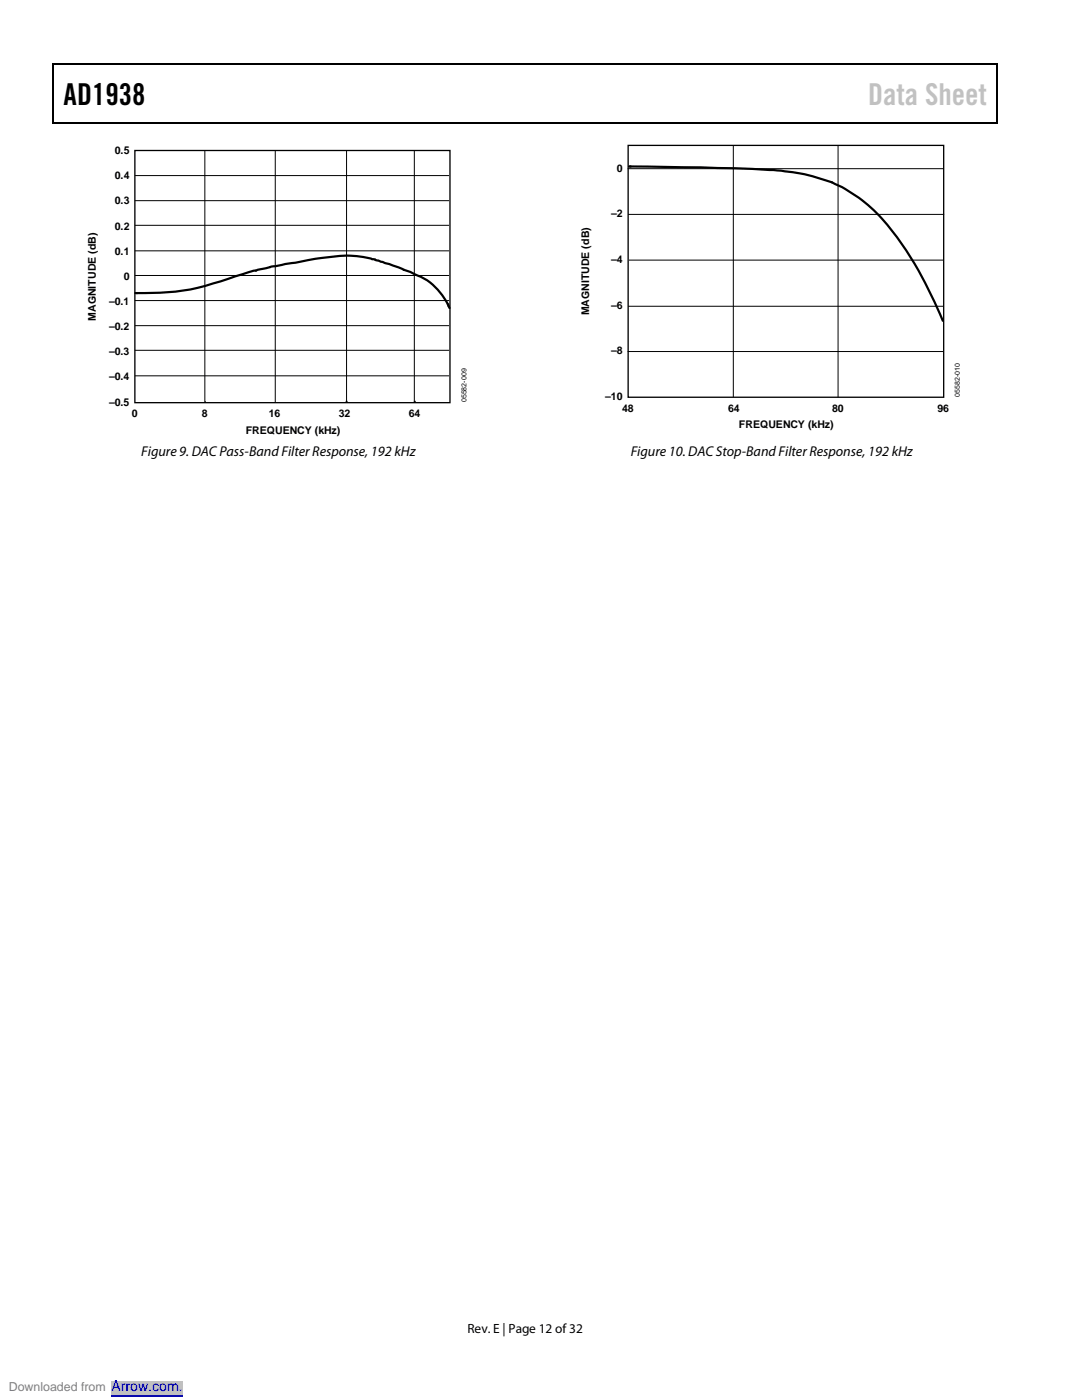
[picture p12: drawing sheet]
<svg xmlns="http://www.w3.org/2000/svg" width="216mm" height="279mm" viewBox="0 0 216 279" stroke-linecap="round" stroke-linejoin="round" font-family="sans-serif">
<path d="M10.5 12.7h.3v1h-.3zM10.5 12.7h.3v.3h-.3zM133.3 12.7h.3v.3h-.3zM198.8 12.7h.2v1h-.2zM198.8 12.7h.2v.3h-.2zM10.5 24.4h.3v.2h-.3zM133.1 24.4h.2v.2h-.2zM198.8 24.4h.2v.2h-.2z" fill="#000"/>
<path d="M10.7 13.7v10.7M10.8 12.8h122.5M133.6 12.8h65.2M198.9 13.7v10.7M10.8 24.5h188" fill="none" stroke="#000" stroke-width=".25"/>
<g fill="none" stroke="#000" stroke-width=".2">
<path d="M26.9 35h62.7M40.9 30v50.4M54.9 30v50.4M69.2 30v50.4M82.7 30v50.4M125.2 33.7h63.1M146.3 29v50.3M167.2 29v50.3M26.9 60h62.7M26.9 55h62.7M26.9 50.1h62.7M26.9 45h62.7"/>
<path d="M26.9 40h62.7M125.3 42.8h63.1M125.5 51.9h62.7M26.9 75h62.7M26.9 69.9h62.7M26.9 65h62.7M125.2 70.2h63M125.3 61.1h62.9M40.9 80.2h.1M69.1 80.1h.1M82.7 80.1h.1"/>
</g>
<path d="M125.5 33.2l14.3 .2 11.2 .4a44.5 44.5 0 0 1 15.4 2.8 29.8 29.8 0 0 1 12.5 10.6 82.2 82.2 0 0 1 9.2 16.8M27 58.5a52.3 52.3 0 0 0 20.9-3.6l2.5-.8 3.7-.9 4.9-.8a47.8 47.8 0 0 1 11.9-1.3l3.8 .7 4 1.3a32.8 32.8 0 0 1 7.1 3.3 13.4 13.4 0 0 1 3.9 5.1" fill="none" stroke="#000" stroke-width=".44"/>
<path d="M26.9 30h62.9v50.4h-62.9zM125.3 29h63v50.3h-63z" fill="none" stroke="#000" stroke-width=".26"/>
<path d="M0 276.9h70.6" fill="none" stroke="#fff" stroke-width="2.5" stroke-linecap="butt"/>
<path d="M22.2 275.6h14.3v2.6h-14.3z" fill="#c0c0c0"/>
<path d="M22.2 278.6h14.3" fill="none" stroke="#00f" stroke-width=".2"/>
<path d="M0 276.9h70.6" fill="none" stroke="#fff" stroke-width="2.5" stroke-linecap="butt"/>
<path d="M22.2 275.6h14.3v2.6h-14.3z" fill="#c0c0c0"/>
<path d="M22.2 278.6h14.3" fill="none" stroke="#00f" stroke-width=".2"/>
<path d="M0 276.9h70.6" fill="none" stroke="#fff" stroke-width="2.5" stroke-linecap="butt"/>
<path d="M22.2 275.6h14.3v2.6h-14.3z" fill="#c0c0c0"/>
<path d="M22.2 278.6h14.3" fill="none" stroke="#00f" stroke-width=".2"/>
<path d="M0 276.9h70.6" fill="none" stroke="#fff" stroke-width="2.5" stroke-linecap="butt"/>
<path d="M22.2 275.6h14.3v2.6h-14.3z" fill="#c0c0c0"/>
<path d="M22.2 278.6h14.3" fill="none" stroke="#00f" stroke-width=".2"/>
<path d="M0 276.9h70.6" fill="none" stroke="#fff" stroke-width="2.5" stroke-linecap="butt"/>
<path d="M22.2 275.6h14.3v2.6h-14.3z" fill="#c0c0c0"/>
<path d="M22.2 278.6h14.3" fill="none" stroke="#00f" stroke-width=".2"/>
<path d="M0 276.9h70.6" fill="none" stroke="#fff" stroke-width="2.5" stroke-linecap="butt"/>
<path d="M22.2 275.6h14.3v2.6h-14.3z" fill="#c0c0c0"/>
<path d="M22.2 278.6h14.3" fill="none" stroke="#00f" stroke-width=".2"/>
<path d="M0 276.9h70.6" fill="none" stroke="#fff" stroke-width="2.5" stroke-linecap="butt"/>
<path d="M22.2 275.6h14.3v2.6h-14.3z" fill="#c0c0c0"/>
<path d="M22.2 278.6h14.3" fill="none" stroke="#00f" stroke-width=".2"/>
<path d="M0 276.9h70.6" fill="none" stroke="#fff" stroke-width="2.5" stroke-linecap="butt"/>
<path d="M22.2 275.6h14.3v2.6h-14.3z" fill="#c0c0c0"/>
<path d="M22.2 278.6h14.3" fill="none" stroke="#00f" stroke-width=".2"/>
<path d="M0 276.9h70.6" fill="none" stroke="#fff" stroke-width="2.5" stroke-linecap="butt"/>
<path d="M22.2 275.6h14.3v2.6h-14.3z" fill="#c0c0c0"/>
<path d="M22.2 278.6h14.3" fill="none" stroke="#00f" stroke-width=".2"/>
<path d="M0 276.9h70.6" fill="none" stroke="#fff" stroke-width="2.5" stroke-linecap="butt"/>
<path d="M22.2 275.6h14.3v2.6h-14.3z" fill="#c0c0c0"/>
<path d="M22.2 278.6h14.3" fill="none" stroke="#00f" stroke-width=".2"/>
<path d="M0 276.9h70.6" fill="none" stroke="#fff" stroke-width="2.5" stroke-linecap="butt"/>
<path d="M22.2 275.6h14.3v2.6h-14.3z" fill="#c0c0c0"/>
<path d="M22.2 278.6h14.3" fill="none" stroke="#00f" stroke-width=".2"/>
<path d="M0 276.9h70.6" fill="none" stroke="#fff" stroke-width="2.5" stroke-linecap="butt"/>
<path d="M22.2 275.6h14.3v2.6h-14.3z" fill="#c0c0c0"/>
<path d="M22.2 278.6h14.3" fill="none" stroke="#00f" stroke-width=".2"/>
<text font-size="6" x="12.7" y="20.9">AD1938</text>
<text font-size="6" fill="#c1c1c1" x="173.2" y="20.9">Data Sheet</text>
<g font-size="2.8">
<text x="28.2" y="91.1">Figure 9. DAC Pass-Band Filter Response, 192 kHz</text>
<text x="125.9" y="91">Figure 10. DAC Stop-Band Filter Response, 192 kHz</text>
</g>
<text font-size="2.8" fill="#00f" x="22.2" y="277.6">Arrow.com.</text>
<text font-size="2.7" x="93.3" y="266">Rev. E | Page 12 of32</text>
<text font-size="2.5" fill="#808080" x="1.8" y="277.6">Downloaded from</text>
<g font-size="2.1">
<text x="22.9" y="30.8">0.5</text>
<text x="22.9" y="35.8">0.4</text>
<text x="123.1" y="34.2">0</text>
<text x="22.9" y="40.8">0.3</text>
<text x="22.9" y="45.8">0.2</text>
<text x="121.9" y="43.4">–2</text>
<text x="22.9" y="50.8">0.1</text>
<text x="121.9" y="52.5">–4</text>
<text x="24.7" y="55.9">0</text>
<text x="19.1" y="64" transform="rotate(-90 19.1 64)">MAGNITUDE (dB)</text>
<text x="21.8" y="65.9">–0.2</text>
<text x="21.8" y="60.9">–0.1</text>
<text x="117.6" y="62.9" transform="rotate(-90 117.6 62.9)">MAGNITUDE (dB)</text>
<text x="121.9" y="61.6">–6</text>
<text x="21.8" y="70.9">–0.3</text>
<text x="121.9" y="70.7">–8</text>
<text x="21.8" y="75.9">–0.4</text>
<text x="21.8" y="80.9">–0.5</text>
<text x="26.3" y="83.2">0</text>
<text x="40.3" y="83.2">8</text>
<text x="53.7" y="83.2">16</text>
<text x="67.6" y="83.2">32</text>
<text x="81.6" y="83.2">64</text>
<text x="120.8" y="79.9">–10</text>
<text x="124.1" y="82.1">48</text>
<text x="145.3" y="82.1">64</text>
<text x="166.1" y="82.1">80</text>
<text x="187.1" y="82.1">96</text>
<text x="49" y="86.5">FREQUENCY (kHz)</text>
<text x="147.5" y="85.4">FREQUENCY (kHz)</text>
</g>
<g font-size="1.4">
<text x="93.1" y="80.3" transform="rotate(-90 93.1 80.3)">05582-009</text>
<text x="191.5" y="79.2" transform="rotate(-90 191.5 79.2)">05582-010</text>
</g>
</svg>
